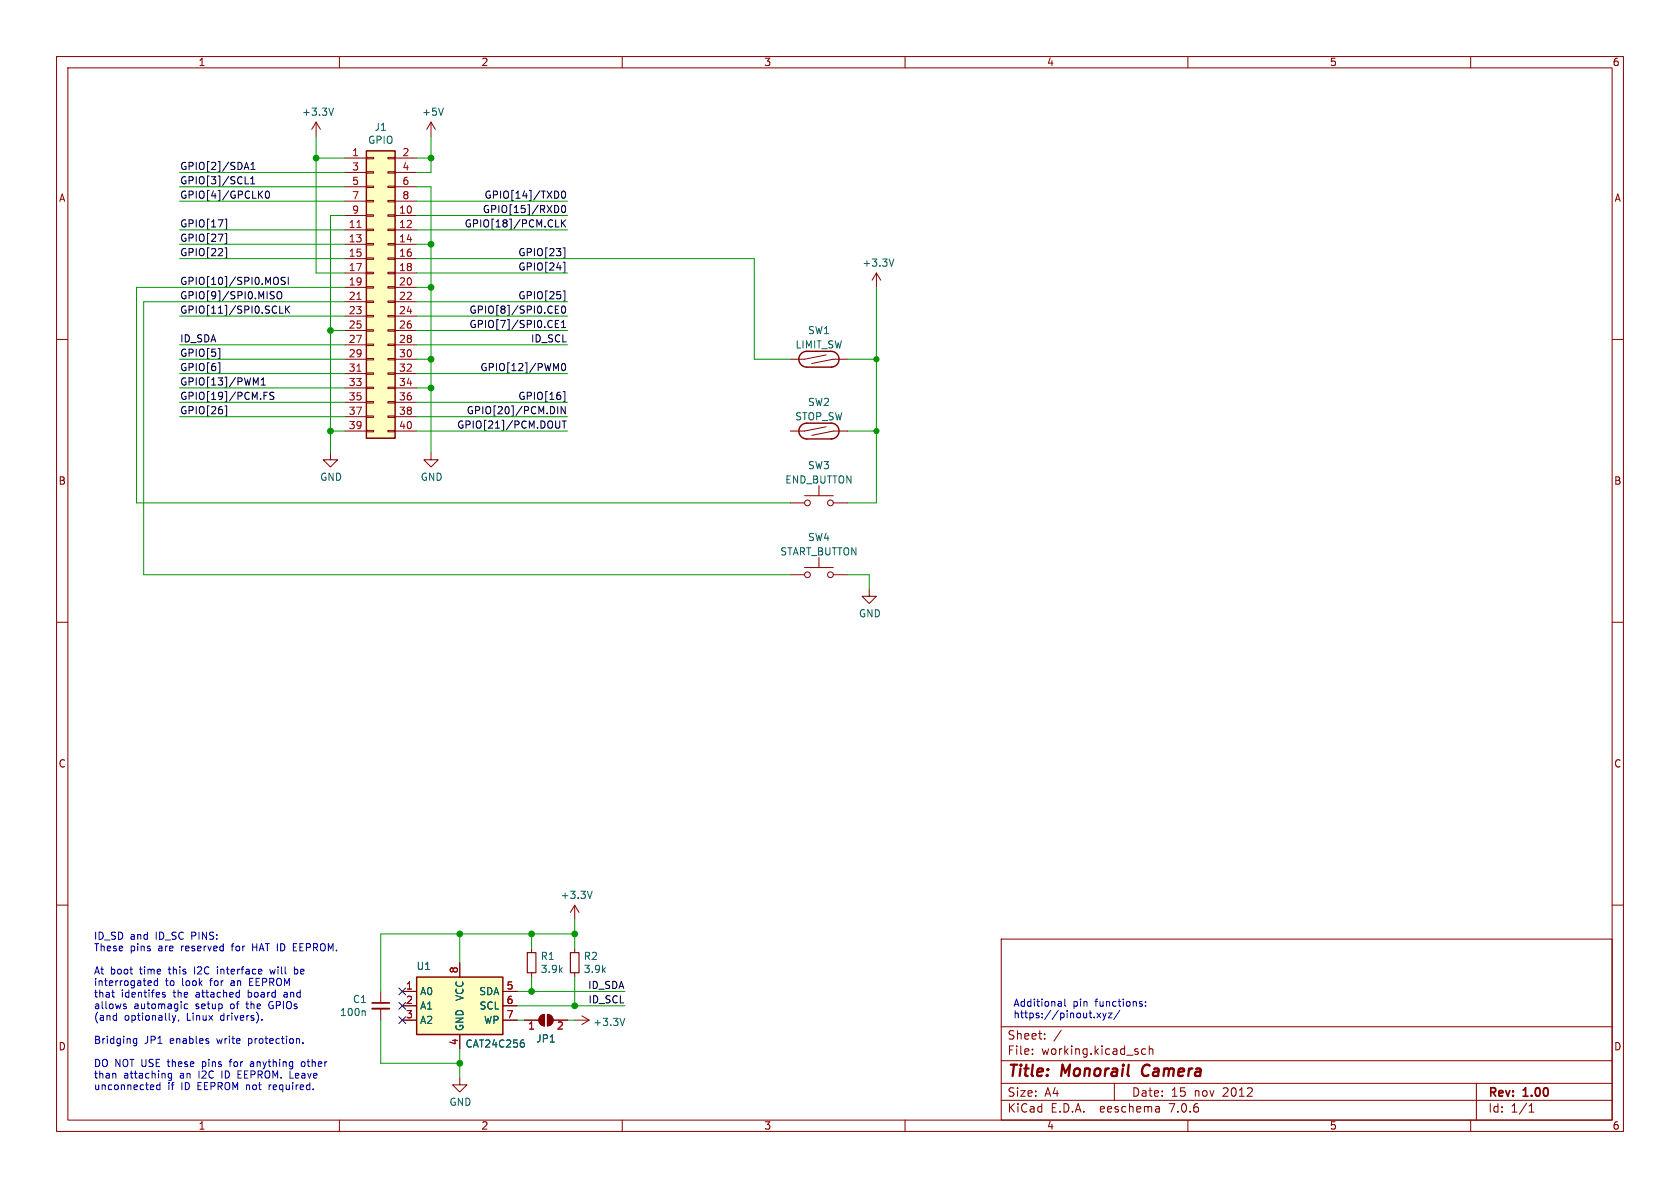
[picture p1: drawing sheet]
(kicad_sch (version 20211123) (generator eeschema)

 (paper "A4")

 (title_block
  (title "Monorail Camera")
  (date "15 nov 2012")
  (rev "1.00"))

 (lib_symbols
  (symbol "Connector_Generic:Conn_02x20_Odd_Even" (pin_names (offset 1.016) hide) (in_bom yes) (on_board yes)
   (property "Reference" "J" (id 0) (at 1.27 25.4 0) (effects (font (size 1.27 1.27))))
   (property "Value" "Conn_02x20_Odd_Even" (id 1) (at 1.27 -27.94 0) (effects (font (size 1.27 1.27))))
   (property "Footprint" "" (id 2) (at 0 0 0) (effects (font (size 1.27 1.27)) hide))
   (property "Datasheet" "~" (id 3) (at 0 0 0) (effects (font (size 1.27 1.27)) hide))
   (symbol "Conn_02x20_Odd_Even_1_1"
    (rectangle (start -1.27 -25.273) (end 0 -25.527) (stroke (width 0.1524) (type default) (color 0 0 0 0)) (fill (type none)))
    (rectangle (start -1.27 -22.733) (end 0 -22.987) (stroke (width 0.1524) (type default) (color 0 0 0 0)) (fill (type none)))
    (rectangle (start -1.27 -20.193) (end 0 -20.447) (stroke (width 0.1524) (type default) (color 0 0 0 0)) (fill (type none)))
    (rectangle (start -1.27 -17.653) (end 0 -17.907) (stroke (width 0.1524) (type default) (color 0 0 0 0)) (fill (type none)))
    (rectangle (start -1.27 -15.113) (end 0 -15.367) (stroke (width 0.1524) (type default) (color 0 0 0 0)) (fill (type none)))
    (rectangle (start -1.27 -12.573) (end 0 -12.827) (stroke (width 0.1524) (type default) (color 0 0 0 0)) (fill (type none)))
    (rectangle (start -1.27 -10.033) (end 0 -10.287) (stroke (width 0.1524) (type default) (color 0 0 0 0)) (fill (type none)))
    (rectangle (start -1.27 -7.493) (end 0 -7.747) (stroke (width 0.1524) (type default) (color 0 0 0 0)) (fill (type none)))
    (rectangle (start -1.27 -4.953) (end 0 -5.207) (stroke (width 0.1524) (type default) (color 0 0 0 0)) (fill (type none)))
    (rectangle (start -1.27 -2.413) (end 0 -2.667) (stroke (width 0.1524) (type default) (color 0 0 0 0)) (fill (type none)))
    (rectangle (start -1.27 0.127) (end 0 -0.127) (stroke (width 0.1524) (type default) (color 0 0 0 0)) (fill (type none)))
    (rectangle (start -1.27 2.667) (end 0 2.413) (stroke (width 0.1524) (type default) (color 0 0 0 0)) (fill (type none)))
    (rectangle (start -1.27 5.207) (end 0 4.953) (stroke (width 0.1524) (type default) (color 0 0 0 0)) (fill (type none)))
    (rectangle (start -1.27 7.747) (end 0 7.493) (stroke (width 0.1524) (type default) (color 0 0 0 0)) (fill (type none)))
    (rectangle (start -1.27 10.287) (end 0 10.033) (stroke (width 0.1524) (type default) (color 0 0 0 0)) (fill (type none)))
    (rectangle (start -1.27 12.827) (end 0 12.573) (stroke (width 0.1524) (type default) (color 0 0 0 0)) (fill (type none)))
    (rectangle (start -1.27 15.367) (end 0 15.113) (stroke (width 0.1524) (type default) (color 0 0 0 0)) (fill (type none)))
    (rectangle (start -1.27 17.907) (end 0 17.653) (stroke (width 0.1524) (type default) (color 0 0 0 0)) (fill (type none)))
    (rectangle (start -1.27 20.447) (end 0 20.193) (stroke (width 0.1524) (type default) (color 0 0 0 0)) (fill (type none)))
    (rectangle (start -1.27 22.987) (end 0 22.733) (stroke (width 0.1524) (type default) (color 0 0 0 0)) (fill (type none)))
    (rectangle (start -1.27 24.13) (end 3.81 -26.67) (stroke (width 0.254) (type default) (color 0 0 0 0)) (fill (type background)))
    (rectangle (start 3.81 -25.273) (end 2.54 -25.527) (stroke (width 0.1524) (type default) (color 0 0 0 0)) (fill (type none)))
    (rectangle (start 3.81 -22.733) (end 2.54 -22.987) (stroke (width 0.1524) (type default) (color 0 0 0 0)) (fill (type none)))
    (rectangle (start 3.81 -20.193) (end 2.54 -20.447) (stroke (width 0.1524) (type default) (color 0 0 0 0)) (fill (type none)))
    (rectangle (start 3.81 -17.653) (end 2.54 -17.907) (stroke (width 0.1524) (type default) (color 0 0 0 0)) (fill (type none)))
    (rectangle (start 3.81 -15.113) (end 2.54 -15.367) (stroke (width 0.1524) (type default) (color 0 0 0 0)) (fill (type none)))
    (rectangle (start 3.81 -12.573) (end 2.54 -12.827) (stroke (width 0.1524) (type default) (color 0 0 0 0)) (fill (type none)))
    (rectangle (start 3.81 -10.033) (end 2.54 -10.287) (stroke (width 0.1524) (type default) (color 0 0 0 0)) (fill (type none)))
    (rectangle (start 3.81 -7.493) (end 2.54 -7.747) (stroke (width 0.1524) (type default) (color 0 0 0 0)) (fill (type none)))
    (rectangle (start 3.81 -4.953) (end 2.54 -5.207) (stroke (width 0.1524) (type default) (color 0 0 0 0)) (fill (type none)))
    (rectangle (start 3.81 -2.413) (end 2.54 -2.667) (stroke (width 0.1524) (type default) (color 0 0 0 0)) (fill (type none)))
    (rectangle (start 3.81 0.127) (end 2.54 -0.127) (stroke (width 0.1524) (type default) (color 0 0 0 0)) (fill (type none)))
    (rectangle (start 3.81 2.667) (end 2.54 2.413) (stroke (width 0.1524) (type default) (color 0 0 0 0)) (fill (type none)))
    (rectangle (start 3.81 5.207) (end 2.54 4.953) (stroke (width 0.1524) (type default) (color 0 0 0 0)) (fill (type none)))
    (rectangle (start 3.81 7.747) (end 2.54 7.493) (stroke (width 0.1524) (type default) (color 0 0 0 0)) (fill (type none)))
    (rectangle (start 3.81 10.287) (end 2.54 10.033) (stroke (width 0.1524) (type default) (color 0 0 0 0)) (fill (type none)))
    (rectangle (start 3.81 12.827) (end 2.54 12.573) (stroke (width 0.1524) (type default) (color 0 0 0 0)) (fill (type none)))
    (rectangle (start 3.81 15.367) (end 2.54 15.113) (stroke (width 0.1524) (type default) (color 0 0 0 0)) (fill (type none)))
    (rectangle (start 3.81 17.907) (end 2.54 17.653) (stroke (width 0.1524) (type default) (color 0 0 0 0)) (fill (type none)))
    (rectangle (start 3.81 20.447) (end 2.54 20.193) (stroke (width 0.1524) (type default) (color 0 0 0 0)) (fill (type none)))
    (rectangle (start 3.81 22.987) (end 2.54 22.733) (stroke (width 0.1524) (type default) (color 0 0 0 0)) (fill (type none)))
    (pin passive line (at -5.08 22.86 0) (length 3.81) (name "Pin_1" (effects (font (size 1.27 1.27)))) (number "1" (effects (font (size 1.27 1.27)))))
    (pin passive line (at 7.62 12.7 180) (length 3.81) (name "Pin_10" (effects (font (size 1.27 1.27)))) (number "10" (effects (font (size 1.27 1.27)))))
    (pin passive line (at -5.08 10.16 0) (length 3.81) (name "Pin_11" (effects (font (size 1.27 1.27)))) (number "11" (effects (font (size 1.27 1.27)))))
    (pin passive line (at 7.62 10.16 180) (length 3.81) (name "Pin_12" (effects (font (size 1.27 1.27)))) (number "12" (effects (font (size 1.27 1.27)))))
    (pin passive line (at -5.08 7.62 0) (length 3.81) (name "Pin_13" (effects (font (size 1.27 1.27)))) (number "13" (effects (font (size 1.27 1.27)))))
    (pin passive line (at 7.62 7.62 180) (length 3.81) (name "Pin_14" (effects (font (size 1.27 1.27)))) (number "14" (effects (font (size 1.27 1.27)))))
    (pin passive line (at -5.08 5.08 0) (length 3.81) (name "Pin_15" (effects (font (size 1.27 1.27)))) (number "15" (effects (font (size 1.27 1.27)))))
    (pin passive line (at 7.62 5.08 180) (length 3.81) (name "Pin_16" (effects (font (size 1.27 1.27)))) (number "16" (effects (font (size 1.27 1.27)))))
    (pin passive line (at -5.08 2.54 0) (length 3.81) (name "Pin_17" (effects (font (size 1.27 1.27)))) (number "17" (effects (font (size 1.27 1.27)))))
    (pin passive line (at 7.62 2.54 180) (length 3.81) (name "Pin_18" (effects (font (size 1.27 1.27)))) (number "18" (effects (font (size 1.27 1.27)))))
    (pin passive line (at -5.08 0 0) (length 3.81) (name "Pin_19" (effects (font (size 1.27 1.27)))) (number "19" (effects (font (size 1.27 1.27)))))
    (pin passive line (at 7.62 22.86 180) (length 3.81) (name "Pin_2" (effects (font (size 1.27 1.27)))) (number "2" (effects (font (size 1.27 1.27)))))
    (pin passive line (at 7.62 0 180) (length 3.81) (name "Pin_20" (effects (font (size 1.27 1.27)))) (number "20" (effects (font (size 1.27 1.27)))))
    (pin passive line (at -5.08 -2.54 0) (length 3.81) (name "Pin_21" (effects (font (size 1.27 1.27)))) (number "21" (effects (font (size 1.27 1.27)))))
    (pin passive line (at 7.62 -2.54 180) (length 3.81) (name "Pin_22" (effects (font (size 1.27 1.27)))) (number "22" (effects (font (size 1.27 1.27)))))
    (pin passive line (at -5.08 -5.08 0) (length 3.81) (name "Pin_23" (effects (font (size 1.27 1.27)))) (number "23" (effects (font (size 1.27 1.27)))))
    (pin passive line (at 7.62 -5.08 180) (length 3.81) (name "Pin_24" (effects (font (size 1.27 1.27)))) (number "24" (effects (font (size 1.27 1.27)))))
    (pin passive line (at -5.08 -7.62 0) (length 3.81) (name "Pin_25" (effects (font (size 1.27 1.27)))) (number "25" (effects (font (size 1.27 1.27)))))
    (pin passive line (at 7.62 -7.62 180) (length 3.81) (name "Pin_26" (effects (font (size 1.27 1.27)))) (number "26" (effects (font (size 1.27 1.27)))))
    (pin passive line (at -5.08 -10.16 0) (length 3.81) (name "Pin_27" (effects (font (size 1.27 1.27)))) (number "27" (effects (font (size 1.27 1.27)))))
    (pin passive line (at 7.62 -10.16 180) (length 3.81) (name "Pin_28" (effects (font (size 1.27 1.27)))) (number "28" (effects (font (size 1.27 1.27)))))
    (pin passive line (at -5.08 -12.7 0) (length 3.81) (name "Pin_29" (effects (font (size 1.27 1.27)))) (number "29" (effects (font (size 1.27 1.27)))))
    (pin passive line (at -5.08 20.32 0) (length 3.81) (name "Pin_3" (effects (font (size 1.27 1.27)))) (number "3" (effects (font (size 1.27 1.27)))))
    (pin passive line (at 7.62 -12.7 180) (length 3.81) (name "Pin_30" (effects (font (size 1.27 1.27)))) (number "30" (effects (font (size 1.27 1.27)))))
    (pin passive line (at -5.08 -15.24 0) (length 3.81) (name "Pin_31" (effects (font (size 1.27 1.27)))) (number "31" (effects (font (size 1.27 1.27)))))
    (pin passive line (at 7.62 -15.24 180) (length 3.81) (name "Pin_32" (effects (font (size 1.27 1.27)))) (number "32" (effects (font (size 1.27 1.27)))))
    (pin passive line (at -5.08 -17.78 0) (length 3.81) (name "Pin_33" (effects (font (size 1.27 1.27)))) (number "33" (effects (font (size 1.27 1.27)))))
    (pin passive line (at 7.62 -17.78 180) (length 3.81) (name "Pin_34" (effects (font (size 1.27 1.27)))) (number "34" (effects (font (size 1.27 1.27)))))
    (pin passive line (at -5.08 -20.32 0) (length 3.81) (name "Pin_35" (effects (font (size 1.27 1.27)))) (number "35" (effects (font (size 1.27 1.27)))))
    (pin passive line (at 7.62 -20.32 180) (length 3.81) (name "Pin_36" (effects (font (size 1.27 1.27)))) (number "36" (effects (font (size 1.27 1.27)))))
    (pin passive line (at -5.08 -22.86 0) (length 3.81) (name "Pin_37" (effects (font (size 1.27 1.27)))) (number "37" (effects (font (size 1.27 1.27)))))
    (pin passive line (at 7.62 -22.86 180) (length 3.81) (name "Pin_38" (effects (font (size 1.27 1.27)))) (number "38" (effects (font (size 1.27 1.27)))))
    (pin passive line (at -5.08 -25.4 0) (length 3.81) (name "Pin_39" (effects (font (size 1.27 1.27)))) (number "39" (effects (font (size 1.27 1.27)))))
    (pin passive line (at 7.62 20.32 180) (length 3.81) (name "Pin_4" (effects (font (size 1.27 1.27)))) (number "4" (effects (font (size 1.27 1.27)))))
    (pin passive line (at 7.62 -25.4 180) (length 3.81) (name "Pin_40" (effects (font (size 1.27 1.27)))) (number "40" (effects (font (size 1.27 1.27)))))
    (pin passive line (at -5.08 17.78 0) (length 3.81) (name "Pin_5" (effects (font (size 1.27 1.27)))) (number "5" (effects (font (size 1.27 1.27)))))
    (pin passive line (at 7.62 17.78 180) (length 3.81) (name "Pin_6" (effects (font (size 1.27 1.27)))) (number "6" (effects (font (size 1.27 1.27)))))
    (pin passive line (at -5.08 15.24 0) (length 3.81) (name "Pin_7" (effects (font (size 1.27 1.27)))) (number "7" (effects (font (size 1.27 1.27)))))
    (pin passive line (at 7.62 15.24 180) (length 3.81) (name "Pin_8" (effects (font (size 1.27 1.27)))) (number "8" (effects (font (size 1.27 1.27)))))
    (pin passive line (at -5.08 12.7 0) (length 3.81) (name "Pin_9" (effects (font (size 1.27 1.27)))) (number "9" (effects (font (size 1.27 1.27)))))))
  (symbol "Device:C_Small" (pin_numbers hide) (pin_names (offset 0.254) hide) (in_bom yes) (on_board yes)
   (property "Reference" "C" (id 0) (at 0.254 1.778 0) (effects (font (size 1.27 1.27)) (justify left)))
   (property "Value" "C_Small" (id 1) (at 0.254 -2.032 0) (effects (font (size 1.27 1.27)) (justify left)))
   (property "Footprint" "" (id 2) (at 0 0 0) (effects (font (size 1.27 1.27)) hide))
   (property "Datasheet" "~" (id 3) (at 0 0 0) (effects (font (size 1.27 1.27)) hide))
   (symbol "C_Small_0_1"
    (polyline (pts (xy -1.524 -0.508) (xy 1.524 -0.508)) (stroke (width 0.3302) (type default) (color 0 0 0 0)) (fill (type none)))
    (polyline (pts (xy -1.524 0.508) (xy 1.524 0.508)) (stroke (width 0.3048) (type default) (color 0 0 0 0)) (fill (type none))))
   (symbol "C_Small_1_1"
    (pin passive line (at 0 2.54 270) (length 2.032) (name "~" (effects (font (size 1.27 1.27)))) (number "1" (effects (font (size 1.27 1.27)))))
    (pin passive line (at 0 -2.54 90) (length 2.032) (name "~" (effects (font (size 1.27 1.27)))) (number "2" (effects (font (size 1.27 1.27)))))))
  (symbol "Device:R_Small" (pin_numbers hide) (pin_names (offset 0.254) hide) (in_bom yes) (on_board yes)
   (property "Reference" "R" (id 0) (at 0.762 0.508 0) (effects (font (size 1.27 1.27)) (justify left)))
   (property "Value" "R_Small" (id 1) (at 0.762 -1.016 0) (effects (font (size 1.27 1.27)) (justify left)))
   (property "Footprint" "" (id 2) (at 0 0 0) (effects (font (size 1.27 1.27)) hide))
   (property "Datasheet" "~" (id 3) (at 0 0 0) (effects (font (size 1.27 1.27)) hide))
   (symbol "R_Small_0_1"
    (rectangle (start -0.762 1.778) (end 0.762 -1.778) (stroke (width 0.2032) (type default) (color 0 0 0 0)) (fill (type none))))
   (symbol "R_Small_1_1"
    (pin passive line (at 0 2.54 270) (length 0.762) (name "~" (effects (font (size 1.27 1.27)))) (number "1" (effects (font (size 1.27 1.27)))))
    (pin passive line (at 0 -2.54 90) (length 0.762) (name "~" (effects (font (size 1.27 1.27)))) (number "2" (effects (font (size 1.27 1.27)))))))
  (symbol "Jumper:SolderJumper_2_Open" (pin_names (offset 0) hide) (in_bom yes) (on_board yes)
   (property "Reference" "JP" (id 0) (at 0 2.032 0) (effects (font (size 1.27 1.27))))
   (property "Value" "SolderJumper_2_Open" (id 1) (at 0 -2.54 0) (effects (font (size 1.27 1.27))))
   (property "Footprint" "" (id 2) (at 0 0 0) (effects (font (size 1.27 1.27)) hide))
   (property "Datasheet" "~" (id 3) (at 0 0 0) (effects (font (size 1.27 1.27)) hide))
   (symbol "SolderJumper_2_Open_0_1"
    (arc (start -0.254 1.016) (mid -1.27 0) (end -0.254 -1.016) (stroke (width 0) (type default) (color 0 0 0 0)) (fill (type none)))
    (arc (start -0.254 1.016) (mid -1.27 0) (end -0.254 -1.016) (stroke (width 0) (type default) (color 0 0 0 0)) (fill (type outline)))
    (polyline (pts (xy -0.254 1.016) (xy -0.254 -1.016)) (stroke (width 0) (type default) (color 0 0 0 0)) (fill (type none)))
    (polyline (pts (xy 0.254 1.016) (xy 0.254 -1.016)) (stroke (width 0) (type default) (color 0 0 0 0)) (fill (type none)))
    (arc (start 0.254 -1.016) (mid 1.27 0) (end 0.254 1.016) (stroke (width 0) (type default) (color 0 0 0 0)) (fill (type none)))
    (arc (start 0.254 -1.016) (mid 1.27 0) (end 0.254 1.016) (stroke (width 0) (type default) (color 0 0 0 0)) (fill (type outline))))
   (symbol "SolderJumper_2_Open_1_1"
    (pin passive line (at -3.81 0 0) (length 2.54) (name "A" (effects (font (size 1.27 1.27)))) (number "1" (effects (font (size 1.27 1.27)))))
    (pin passive line (at 3.81 0 180) (length 2.54) (name "B" (effects (font (size 1.27 1.27)))) (number "2" (effects (font (size 1.27 1.27)))))))
  (symbol "Memory_EEPROM:CAT24C256" (in_bom yes) (on_board yes)
   (property "Reference" "U" (id 0) (at -6.35 6.35 0) (effects (font (size 1.27 1.27))))
   (property "Value" "CAT24C256" (id 1) (at 1.27 6.35 0) (effects (font (size 1.27 1.27)) (justify left)))
   (property "Footprint" "" (id 2) (at 0 0 0) (effects (font (size 1.27 1.27)) hide))
   (property "Datasheet" "https://www.onsemi.cn/PowerSolutions/document/CAT24C256-D.PDF" (id 3) (at 0 0 0) (effects (font (size 1.27 1.27)) hide))
   (symbol "CAT24C256_1_1"
    (rectangle (start -7.62 5.08) (end 7.62 -5.08) (stroke (width 0.254) (type default) (color 0 0 0 0)) (fill (type background)))
    (pin input line (at -10.16 2.54 0) (length 2.54) (name "A0" (effects (font (size 1.27 1.27)))) (number "1" (effects (font (size 1.27 1.27)))))
    (pin input line (at -10.16 0 0) (length 2.54) (name "A1" (effects (font (size 1.27 1.27)))) (number "2" (effects (font (size 1.27 1.27)))))
    (pin input line (at -10.16 -2.54 0) (length 2.54) (name "A2" (effects (font (size 1.27 1.27)))) (number "3" (effects (font (size 1.27 1.27)))))
    (pin power_in line (at 0 -7.62 90) (length 2.54) (name "GND" (effects (font (size 1.27 1.27)))) (number "4" (effects (font (size 1.27 1.27)))))
    (pin bidirectional line (at 10.16 2.54 180) (length 2.54) (name "SDA" (effects (font (size 1.27 1.27)))) (number "5" (effects (font (size 1.27 1.27)))))
    (pin input line (at 10.16 0 180) (length 2.54) (name "SCL" (effects (font (size 1.27 1.27)))) (number "6" (effects (font (size 1.27 1.27)))))
    (pin input line (at 10.16 -2.54 180) (length 2.54) (name "WP" (effects (font (size 1.27 1.27)))) (number "7" (effects (font (size 1.27 1.27)))))
    (pin power_in line (at 0 7.62 270) (length 2.54) (name "VCC" (effects (font (size 1.27 1.27)))) (number "8" (effects (font (size 1.27 1.27)))))))
  (symbol "Switch:SW_Push" (pin_numbers hide) (pin_names (offset 1.016) hide) (in_bom yes) (on_board yes)
   (property "Reference" "SW" (id 0) (at 1.27 2.54 0) (effects (font (size 1.27 1.27)) (justify left)))
   (property "Value" "SW_Push" (id 1) (at 0 -1.524 0) (effects (font (size 1.27 1.27))))
   (property "Footprint" "" (id 2) (at 0 5.08 0) (effects (font (size 1.27 1.27)) hide))
   (property "Datasheet" "~" (id 3) (at 0 5.08 0) (effects (font (size 1.27 1.27)) hide))
   (symbol "SW_Push_0_1"
    (circle (center -2.032 0) (radius 0.508) (stroke (width 0) (type default) (color 0 0 0 0)) (fill (type none)))
    (polyline (pts (xy 0 1.27) (xy 0 3.048)) (stroke (width 0) (type default) (color 0 0 0 0)) (fill (type none)))
    (polyline (pts (xy 2.54 1.27) (xy -2.54 1.27)) (stroke (width 0) (type default) (color 0 0 0 0)) (fill (type none)))
    (circle (center 2.032 0) (radius 0.508) (stroke (width 0) (type default) (color 0 0 0 0)) (fill (type none)))
    (pin passive line (at -5.08 0 0) (length 2.54) (name "1" (effects (font (size 1.27 1.27)))) (number "1" (effects (font (size 1.27 1.27)))))
    (pin passive line (at 5.08 0 180) (length 2.54) (name "2" (effects (font (size 1.27 1.27)))) (number "2" (effects (font (size 1.27 1.27)))))))
  (symbol "Switch:SW_Reed" (pin_numbers hide) (pin_names (offset 0) hide) (in_bom yes) (on_board yes)
   (property "Reference" "SW" (id 0) (at 0 2.54 0) (effects (font (size 1.27 1.27))))
   (property "Value" "SW_Reed" (id 1) (at 0 -2.54 0) (effects (font (size 1.27 1.27))))
   (property "Footprint" "" (id 2) (at 0 0 0) (effects (font (size 1.27 1.27)) hide))
   (property "Datasheet" "~" (id 3) (at 0 0 0) (effects (font (size 1.27 1.27)) hide))
   (symbol "SW_Reed_0_0"
    (arc (start -2.159 1.397) (mid -3.556 0) (end -2.159 -1.397) (stroke (width 0.254) (type default) (color 0 0 0 0)) (fill (type none)))
    (polyline (pts (xy -2.54 0) (xy 1.27 0.762)) (stroke (width 0) (type default) (color 0 0 0 0)) (fill (type none)))
    (polyline (pts (xy -2.159 -1.397) (xy 2.286 -1.397)) (stroke (width 0.254) (type default) (color 0 0 0 0)) (fill (type none)))
    (polyline (pts (xy 2.159 1.397) (xy -2.159 1.397)) (stroke (width 0.254) (type default) (color 0 0 0 0)) (fill (type none)))
    (polyline (pts (xy 2.54 0) (xy -1.27 -0.762)) (stroke (width 0) (type default) (color 0 0 0 0)) (fill (type none)))
    (arc (start 2.159 -1.397) (mid 3.556 0) (end 2.159 1.397) (stroke (width 0.254) (type default) (color 0 0 0 0)) (fill (type none))))
   (symbol "SW_Reed_1_1"
    (pin passive line (at -5.08 0 0) (length 2.54) (name "1" (effects (font (size 1.27 1.27)))) (number "1" (effects (font (size 1.27 1.27)))))
    (pin passive line (at 5.08 0 180) (length 2.54) (name "2" (effects (font (size 1.27 1.27)))) (number "2" (effects (font (size 1.27 1.27)))))))
  (symbol "power:+3.3V" (power) (pin_names (offset 0)) (in_bom yes) (on_board yes)
   (property "Reference" "#PWR" (id 0) (at 0 -3.81 0) (effects (font (size 1.27 1.27)) hide))
   (property "Value" "+3.3V" (id 1) (at 0 3.556 0) (effects (font (size 1.27 1.27))))
   (property "Footprint" "" (id 2) (at 0 0 0) (effects (font (size 1.27 1.27)) hide))
   (property "Datasheet" "" (id 3) (at 0 0 0) (effects (font (size 1.27 1.27)) hide))
   (symbol "+3.3V_0_1"
    (polyline (pts (xy -0.762 1.27) (xy 0 2.54)) (stroke (width 0) (type default) (color 0 0 0 0)) (fill (type none)))
    (polyline (pts (xy 0 0) (xy 0 2.54)) (stroke (width 0) (type default) (color 0 0 0 0)) (fill (type none)))
    (polyline (pts (xy 0 2.54) (xy 0.762 1.27)) (stroke (width 0) (type default) (color 0 0 0 0)) (fill (type none))))
   (symbol "+3.3V_1_1"
    (pin power_in line (at 0 0 90) (length 0) hide (name "+3V3" (effects (font (size 1.27 1.27)))) (number "1" (effects (font (size 1.27 1.27)))))))
  (symbol "power:+5V" (power) (pin_names (offset 0)) (in_bom yes) (on_board yes)
   (property "Reference" "#PWR" (id 0) (at 0 -3.81 0) (effects (font (size 1.27 1.27)) hide))
   (property "Value" "+5V" (id 1) (at 0 3.556 0) (effects (font (size 1.27 1.27))))
   (property "Footprint" "" (id 2) (at 0 0 0) (effects (font (size 1.27 1.27)) hide))
   (property "Datasheet" "" (id 3) (at 0 0 0) (effects (font (size 1.27 1.27)) hide))
   (symbol "+5V_0_1"
    (polyline (pts (xy -0.762 1.27) (xy 0 2.54)) (stroke (width 0) (type default) (color 0 0 0 0)) (fill (type none)))
    (polyline (pts (xy 0 0) (xy 0 2.54)) (stroke (width 0) (type default) (color 0 0 0 0)) (fill (type none)))
    (polyline (pts (xy 0 2.54) (xy 0.762 1.27)) (stroke (width 0) (type default) (color 0 0 0 0)) (fill (type none))))
   (symbol "+5V_1_1"
    (pin power_in line (at 0 0 90) (length 0) hide (name "+5V" (effects (font (size 1.27 1.27)))) (number "1" (effects (font (size 1.27 1.27)))))))
  (symbol "power:GND" (power) (pin_names (offset 0)) (in_bom yes) (on_board yes)
   (property "Reference" "#PWR" (id 0) (at 0 -6.35 0) (effects (font (size 1.27 1.27)) hide))
   (property "Value" "GND" (id 1) (at 0 -3.81 0) (effects (font (size 1.27 1.27))))
   (property "Footprint" "" (id 2) (at 0 0 0) (effects (font (size 1.27 1.27)) hide))
   (property "Datasheet" "" (id 3) (at 0 0 0) (effects (font (size 1.27 1.27)) hide))
   (symbol "GND_0_1"
    (polyline (pts (xy 0 0) (xy 0 -1.27) (xy 1.27 -1.27) (xy 0 -2.54) (xy -1.27 -1.27) (xy 0 -1.27)) (stroke (width 0) (type default) (color 0 0 0 0)) (fill (type none))))
   (symbol "GND_1_1"
    (pin power_in line (at 0 0 270) (length 0) hide (name "GND" (effects (font (size 1.27 1.27)))) (number "1" (effects (font (size 1.27 1.27))))))))

 (junction (at 93.98 175.26) (diameter 1.016) (color 0 0 0 0))
 (junction (at 76.2 27.94) (diameter 1.016) (color 0 0 0 0))
 (junction (at 81.28 187.96) (diameter 1.016) (color 0 0 0 0))
 (junction (at 76.2 43.18) (diameter 1.016) (color 0 0 0 0))
 (junction (at 81.28 165.1) (diameter 1.016) (color 0 0 0 0))
 (junction (at 154.94 63.5) (diameter 0) (color 0 0 0 0))
 (junction (at 101.6 165.1) (diameter 1.016) (color 0 0 0 0))
 (junction (at 58.42 76.2) (diameter 1.016) (color 0 0 0 0))
 (junction (at 58.42 58.42) (diameter 1.016) (color 0 0 0 0))
 (junction (at 76.2 68.58) (diameter 1.016) (color 0 0 0 0))
 (junction (at 76.2 63.5) (diameter 1.016) (color 0 0 0 0))
 (junction (at 154.94 76.2) (diameter 0) (color 0 0 0 0))
 (junction (at 76.2 50.8) (diameter 1.016) (color 0 0 0 0))
 (junction (at 101.6 177.8) (diameter 1.016) (color 0 0 0 0))
 (junction (at 55.88 27.94) (diameter 1.016) (color 0 0 0 0))
 (junction (at 93.98 165.1) (diameter 1.016) (color 0 0 0 0))

 (no_connect (at 71.12 175.26))
 (no_connect (at 71.12 177.8))
 (no_connect (at 71.12 180.34))

 (wire (pts (xy 149.86 63.5) (xy 154.94 63.5)) (stroke (width 0) (type default) (color 0 0 0 0)))
 (wire (pts (xy 58.42 58.42) (xy 58.42 76.2)) (stroke (width 0) (type solid) (color 0 0 0 0)))
 (wire (pts (xy 73.66 58.42) (xy 100.33 58.42)) (stroke (width 0) (type solid) (color 0 0 0 0)))
 (wire (pts (xy 60.96 40.64) (xy 31.75 40.64)) (stroke (width 0) (type solid) (color 0 0 0 0)))
 (wire (pts (xy 81.28 165.1) (xy 93.98 165.1)) (stroke (width 0) (type solid) (color 0 0 0 0)))
 (wire (pts (xy 101.6 165.1) (xy 93.98 165.1)) (stroke (width 0) (type solid) (color 0 0 0 0)))
 (wire (pts (xy 101.6 167.64) (xy 101.6 165.1)) (stroke (width 0) (type solid) (color 0 0 0 0)))
 (wire (pts (xy 76.2 33.02) (xy 76.2 43.18)) (stroke (width 0) (type solid) (color 0 0 0 0)))
 (wire (pts (xy 76.2 50.8) (xy 73.66 50.8)) (stroke (width 0) (type solid) (color 0 0 0 0)))
 (wire (pts (xy 76.2 63.5) (xy 76.2 68.58)) (stroke (width 0) (type solid) (color 0 0 0 0)))
 (wire (pts (xy 76.2 50.8) (xy 76.2 63.5)) (stroke (width 0) (type solid) (color 0 0 0 0)))
 (wire (pts (xy 73.66 35.56) (xy 100.33 35.56)) (stroke (width 0) (type solid) (color 0 0 0 0)))
 (wire (pts (xy 58.42 38.1) (xy 58.42 58.42)) (stroke (width 0) (type solid) (color 0 0 0 0)))
 (wire (pts (xy 91.44 175.26) (xy 93.98 175.26)) (stroke (width 0) (type solid) (color 0 0 0 0)))
 (wire (pts (xy 93.98 175.26) (xy 110.49 175.26)) (stroke (width 0) (type solid) (color 0 0 0 0)))
 (wire (pts (xy 149.86 76.2) (xy 154.94 76.2)) (stroke (width 0) (type default) (color 0 0 0 0)))
 (wire (pts (xy 58.42 38.1) (xy 60.96 38.1)) (stroke (width 0) (type solid) (color 0 0 0 0)))
 (wire (pts (xy 91.44 180.34) (xy 92.71 180.34)) (stroke (width 0) (type solid) (color 0 0 0 0)))
 (wire (pts (xy 100.33 180.34) (xy 101.6 180.34)) (stroke (width 0) (type solid) (color 0 0 0 0)))
 (wire (pts (xy 24.13 88.9) (xy 139.7 88.9)) (stroke (width 0) (type default) (color 0 0 0 0)))
 (wire (pts (xy 73.66 55.88) (xy 100.33 55.88)) (stroke (width 0) (type solid) (color 0 0 0 0)))
 (wire (pts (xy 60.96 60.96) (xy 31.75 60.96)) (stroke (width 0) (type solid) (color 0 0 0 0)))
 (wire (pts (xy 31.75 63.5) (xy 60.96 63.5)) (stroke (width 0) (type solid) (color 0 0 0 0)))
 (wire (pts (xy 25.4 101.6) (xy 139.7 101.6)) (stroke (width 0) (type default) (color 0 0 0 0)))
 (wire (pts (xy 58.42 58.42) (xy 60.96 58.42)) (stroke (width 0) (type solid) (color 0 0 0 0)))
 (wire (pts (xy 101.6 162.56) (xy 101.6 165.1)) (stroke (width 0) (type solid) (color 0 0 0 0)))
 (wire (pts (xy 73.66 45.72) (xy 133.35 45.72)) (stroke (width 0) (type solid) (color 0 0 0 0)))
 (wire (pts (xy 81.28 165.1) (xy 81.28 170.18)) (stroke (width 0) (type solid) (color 0 0 0 0)))
 (wire (pts (xy 133.35 63.5) (xy 139.7 63.5)) (stroke (width 0) (type default) (color 0 0 0 0)))
 (wire (pts (xy 73.66 76.2) (xy 100.33 76.2)) (stroke (width 0) (type solid) (color 0 0 0 0)))
 (wire (pts (xy 58.42 76.2) (xy 58.42 80.01)) (stroke (width 0) (type solid) (color 0 0 0 0)))
 (wire (pts (xy 31.75 43.18) (xy 60.96 43.18)) (stroke (width 0) (type solid) (color 0 0 0 0)))
 (wire (pts (xy 101.6 172.72) (xy 101.6 177.8)) (stroke (width 0) (type solid) (color 0 0 0 0)))
 (wire (pts (xy 55.88 24.13) (xy 55.88 27.94)) (stroke (width 0) (type solid) (color 0 0 0 0)))
 (wire (pts (xy 133.35 45.72) (xy 133.35 63.5)) (stroke (width 0) (type default) (color 0 0 0 0)))
 (wire (pts (xy 76.2 68.58) (xy 73.66 68.58)) (stroke (width 0) (type solid) (color 0 0 0 0)))
 (wire (pts (xy 31.75 33.02) (xy 60.96 33.02)) (stroke (width 0) (type solid) (color 0 0 0 0)))
 (wire (pts (xy 31.75 55.88) (xy 60.96 55.88)) (stroke (width 0) (type solid) (color 0 0 0 0)))
 (wire (pts (xy 55.88 48.26) (xy 60.96 48.26)) (stroke (width 0) (type solid) (color 0 0 0 0)))
 (wire (pts (xy 154.94 88.9) (xy 149.86 88.9)) (stroke (width 0) (type default) (color 0 0 0 0)))
 (wire (pts (xy 60.96 30.48) (xy 31.75 30.48)) (stroke (width 0) (type solid) (color 0 0 0 0)))
 (wire (pts (xy 76.2 27.94) (xy 76.2 30.48)) (stroke (width 0) (type solid) (color 0 0 0 0)))
 (wire (pts (xy 25.4 53.34) (xy 25.4 101.6)) (stroke (width 0) (type default) (color 0 0 0 0)))
 (wire (pts (xy 76.2 43.18) (xy 76.2 50.8)) (stroke (width 0) (type solid) (color 0 0 0 0)))
 (wire (pts (xy 73.66 40.64) (xy 100.33 40.64)) (stroke (width 0) (type solid) (color 0 0 0 0)))
 (wire (pts (xy 76.2 43.18) (xy 73.66 43.18)) (stroke (width 0) (type solid) (color 0 0 0 0)))
 (wire (pts (xy 76.2 24.13) (xy 76.2 27.94)) (stroke (width 0) (type solid) (color 0 0 0 0)))
 (wire (pts (xy 31.75 35.56) (xy 60.96 35.56)) (stroke (width 0) (type solid) (color 0 0 0 0)))
 (wire (pts (xy 93.98 165.1) (xy 93.98 167.64)) (stroke (width 0) (type solid) (color 0 0 0 0)))
 (wire (pts (xy 76.2 27.94) (xy 73.66 27.94)) (stroke (width 0) (type solid) (color 0 0 0 0)))
 (wire (pts (xy 55.88 27.94) (xy 55.88 48.26)) (stroke (width 0) (type solid) (color 0 0 0 0)))
 (wire (pts (xy 73.66 48.26) (xy 100.33 48.26)) (stroke (width 0) (type solid) (color 0 0 0 0)))
 (wire (pts (xy 73.66 38.1) (xy 100.33 38.1)) (stroke (width 0) (type solid) (color 0 0 0 0)))
 (wire (pts (xy 93.98 172.72) (xy 93.98 175.26)) (stroke (width 0) (type solid) (color 0 0 0 0)))
 (wire (pts (xy 91.44 177.8) (xy 101.6 177.8)) (stroke (width 0) (type solid) (color 0 0 0 0)))
 (wire (pts (xy 101.6 177.8) (xy 110.49 177.8)) (stroke (width 0) (type solid) (color 0 0 0 0)))
 (wire (pts (xy 154.94 63.5) (xy 154.94 76.2)) (stroke (width 0) (type default) (color 0 0 0 0)))
 (wire (pts (xy 31.75 45.72) (xy 60.96 45.72)) (stroke (width 0) (type solid) (color 0 0 0 0)))
 (wire (pts (xy 25.4 53.34) (xy 60.96 53.34)) (stroke (width 0) (type solid) (color 0 0 0 0)))
 (wire (pts (xy 24.13 50.8) (xy 24.13 88.9)) (stroke (width 0) (type default) (color 0 0 0 0)))
 (wire (pts (xy 31.75 66.04) (xy 60.96 66.04)) (stroke (width 0) (type solid) (color 0 0 0 0)))
 (wire (pts (xy 76.2 30.48) (xy 73.66 30.48)) (stroke (width 0) (type solid) (color 0 0 0 0)))
 (wire (pts (xy 154.94 76.2) (xy 154.94 88.9)) (stroke (width 0) (type default) (color 0 0 0 0)))
 (wire (pts (xy 31.75 71.12) (xy 60.96 71.12)) (stroke (width 0) (type solid) (color 0 0 0 0)))
 (wire (pts (xy 73.66 71.12) (xy 100.33 71.12)) (stroke (width 0) (type solid) (color 0 0 0 0)))
 (wire (pts (xy 73.66 66.04) (xy 100.33 66.04)) (stroke (width 0) (type solid) (color 0 0 0 0)))
 (wire (pts (xy 58.42 76.2) (xy 60.96 76.2)) (stroke (width 0) (type solid) (color 0 0 0 0)))
 (wire (pts (xy 73.66 73.66) (xy 100.33 73.66)) (stroke (width 0) (type solid) (color 0 0 0 0)))
 (wire (pts (xy 76.2 33.02) (xy 73.66 33.02)) (stroke (width 0) (type solid) (color 0 0 0 0)))
 (wire (pts (xy 31.75 73.66) (xy 60.96 73.66)) (stroke (width 0) (type solid) (color 0 0 0 0)))
 (wire (pts (xy 67.31 165.1) (xy 67.31 175.26)) (stroke (width 0) (type solid) (color 0 0 0 0)))
 (wire (pts (xy 67.31 180.34) (xy 67.31 187.96)) (stroke (width 0) (type solid) (color 0 0 0 0)))
 (wire (pts (xy 67.31 187.96) (xy 81.28 187.96)) (stroke (width 0) (type solid) (color 0 0 0 0)))
 (wire (pts (xy 81.28 165.1) (xy 67.31 165.1)) (stroke (width 0) (type solid) (color 0 0 0 0)))
 (wire (pts (xy 81.28 185.42) (xy 81.28 187.96)) (stroke (width 0) (type solid) (color 0 0 0 0)))
 (wire (pts (xy 81.28 187.96) (xy 81.28 190.5)) (stroke (width 0) (type solid) (color 0 0 0 0)))
 (wire (pts (xy 149.86 101.6) (xy 153.67 101.6)) (stroke (width 0) (type default) (color 0 0 0 0)))
 (wire (pts (xy 76.2 68.58) (xy 76.2 80.01)) (stroke (width 0) (type solid) (color 0 0 0 0)))
 (wire (pts (xy 73.66 53.34) (xy 100.33 53.34)) (stroke (width 0) (type solid) (color 0 0 0 0)))
 (wire (pts (xy 60.96 68.58) (xy 31.75 68.58)) (stroke (width 0) (type solid) (color 0 0 0 0)))
 (wire (pts (xy 76.2 63.5) (xy 73.66 63.5)) (stroke (width 0) (type solid) (color 0 0 0 0)))
 (wire (pts (xy 55.88 27.94) (xy 60.96 27.94)) (stroke (width 0) (type solid) (color 0 0 0 0)))
 (wire (pts (xy 154.94 50.8) (xy 154.94 63.5)) (stroke (width 0) (type default) (color 0 0 0 0)))
 (wire (pts (xy 24.13 50.8) (xy 60.96 50.8)) (stroke (width 0) (type solid) (color 0 0 0 0)))
 (wire (pts (xy 73.66 60.96) (xy 100.33 60.96)) (stroke (width 0) (type solid) (color 0 0 0 0)))
 (wire (pts (xy 153.67 101.6) (xy 153.67 104.14)) (stroke (width 0) (type default) (color 0 0 0 0)))

 (text "Additional pin functions:\nhttps://pinout.xyz/" (at 179.07 180.34 0) (effects (font (size 1.27 1.27)) (justify left bottom)))
 (text "ID_SD and ID_SC PINS:\nThese pins are reserved for HAT ID EEPROM.\n\nAt boot time this I2C interface will be\ninterrogated to look for an EEPROM\nthat identifes the attached board and\nallows automagic setup of the GPIOs\n(and optionally, Linux drivers).\n\nBridging JP1 enables write protection.\n\nDO NOT USE these pins for anything other\nthan attaching an I2C ID EEPROM. Leave\nunconnected if ID EEPROM not required." (at 16.51 193.04 0) (effects (font (size 1.27 1.27)) (justify left bottom)))

 (label "ID_SDA" (at 31.75 60.96 0) (effects (font (size 1.27 1.27)) (justify left bottom)))
 (label "GPIO[6]" (at 31.75 66.04 0) (effects (font (size 1.27 1.27)) (justify left bottom)))
 (label "ID_SDA" (at 110.49 175.26 180) (effects (font (size 1.27 1.27)) (justify right bottom)))
 (label "ID_SCL" (at 100.33 60.96 180) (effects (font (size 1.27 1.27)) (justify right bottom)))
 (label "GPIO[5]" (at 31.75 63.5 0) (effects (font (size 1.27 1.27)) (justify left bottom)))
 (label "GPIO[21]{slash}PCM.DOUT" (at 100.33 76.2 180) (effects (font (size 1.27 1.27)) (justify right bottom)))
 (label "GPIO[19]{slash}PCM.FS" (at 31.75 71.12 0) (effects (font (size 1.27 1.27)) (justify left bottom)))
 (label "GPIO[10]{slash}SPI0.MOSI" (at 31.75 50.8 0) (effects (font (size 1.27 1.27)) (justify left bottom)))
 (label "GPIO[9]{slash}SPI0.MISO" (at 31.75 53.34 0) (effects (font (size 1.27 1.27)) (justify left bottom)))
 (label "GPIO[23]" (at 100.33 45.72 180) (effects (font (size 1.27 1.27)) (justify right bottom)))
 (label "GPIO[4]{slash}GPCLK0" (at 31.75 35.56 0) (effects (font (size 1.27 1.27)) (justify left bottom)))
 (label "GPIO[27]" (at 31.75 43.18 0) (effects (font (size 1.27 1.27)) (justify left bottom)))
 (label "GPIO[26]" (at 31.75 73.66 0) (effects (font (size 1.27 1.27)) (justify left bottom)))
 (label "GPIO[14]{slash}TXD0" (at 100.33 35.56 180) (effects (font (size 1.27 1.27)) (justify right bottom)))
 (label "GPIO[8]{slash}SPI0.CE0" (at 100.33 55.88 180) (effects (font (size 1.27 1.27)) (justify right bottom)))
 (label "GPIO[15]{slash}RXD0" (at 100.33 38.1 180) (effects (font (size 1.27 1.27)) (justify right bottom)))
 (label "GPIO[16]" (at 100.33 71.12 180) (effects (font (size 1.27 1.27)) (justify right bottom)))
 (label "GPIO[22]" (at 31.75 45.72 0) (effects (font (size 1.27 1.27)) (justify left bottom)))
 (label "GPIO[2]{slash}SDA1" (at 31.75 30.48 0) (effects (font (size 1.27 1.27)) (justify left bottom)))
 (label "GPIO[17]" (at 31.75 40.64 0) (effects (font (size 1.27 1.27)) (justify left bottom)))
 (label "GPIO[25]" (at 100.33 53.34 180) (effects (font (size 1.27 1.27)) (justify right bottom)))
 (label "GPIO[3]{slash}SCL1" (at 31.75 33.02 0) (effects (font (size 1.27 1.27)) (justify left bottom)))
 (label "GPIO[18]{slash}PCM.CLK" (at 100.33 40.64 180) (effects (font (size 1.27 1.27)) (justify right bottom)))
 (label "GPIO[12]{slash}PWM0" (at 100.33 66.04 180) (effects (font (size 1.27 1.27)) (justify right bottom)))
 (label "GPIO[13]{slash}PWM1" (at 31.75 68.58 0) (effects (font (size 1.27 1.27)) (justify left bottom)))
 (label "GPIO[20]{slash}PCM.DIN" (at 100.33 73.66 180) (effects (font (size 1.27 1.27)) (justify right bottom)))
 (label "GPIO[24]" (at 100.33 48.26 180) (effects (font (size 1.27 1.27)) (justify right bottom)))
 (label "GPIO[7]{slash}SPI0.CE1" (at 100.33 58.42 180) (effects (font (size 1.27 1.27)) (justify right bottom)))
 (label "ID_SCL" (at 110.49 177.8 180) (effects (font (size 1.27 1.27)) (justify right bottom)))
 (label "GPIO[11]{slash}SPI0.SCLK" (at 31.75 55.88 0) (effects (font (size 1.27 1.27)) (justify left bottom)))

 (symbol (lib_id "power:+5V") (at 76.2 24.13 0) (unit 1) (in_bom yes) (on_board yes)
  (property "Reference" "#PWR01" (id 0) (at 76.2 27.94 0) (effects (font (size 1.27 1.27)) hide))
  (property "Value" "+5V" (id 1) (at 76.5683 19.8056 0))
  (property "Footprint" "" (id 2) (at 76.2 24.13 0))
  (property "Datasheet" "" (id 3) (at 76.2 24.13 0)) (pin "1"))

 (symbol (lib_id "power:+3.3V") (at 55.88 24.13 0) (unit 1) (in_bom yes) (on_board yes)
  (property "Reference" "#PWR04" (id 0) (at 55.88 27.94 0) (effects (font (size 1.27 1.27)) hide))
  (property "Value" "+3.3V" (id 1) (at 56.2483 19.8056 0))
  (property "Footprint" "" (id 2) (at 55.88 24.13 0))
  (property "Datasheet" "" (id 3) (at 55.88 24.13 0)) (pin "1"))

 (symbol (lib_id "power:GND") (at 76.2 80.01 0) (unit 1) (in_bom yes) (on_board yes)
  (property "Reference" "#PWR02" (id 0) (at 76.2 86.36 0) (effects (font (size 1.27 1.27)) hide))
  (property "Value" "GND" (id 1) (at 76.3143 84.3344 0))
  (property "Footprint" "" (id 2) (at 76.2 80.01 0))
  (property "Datasheet" "" (id 3) (at 76.2 80.01 0)) (pin "1"))

 (symbol (lib_id "power:GND") (at 58.42 80.01 0) (unit 1) (in_bom yes) (on_board yes)
  (property "Reference" "#PWR03" (id 0) (at 58.42 86.36 0) (effects (font (size 1.27 1.27)) hide))
  (property "Value" "GND" (id 1) (at 58.5343 84.3344 0))
  (property "Footprint" "" (id 2) (at 58.42 80.01 0))
  (property "Datasheet" "" (id 3) (at 58.42 80.01 0)) (pin "1"))

 (symbol (lib_id "Connector_Generic:Conn_02x20_Odd_Even") (at 66.04 50.8 0) (unit 1) (in_bom yes) (on_board yes)
  (property "Reference" "J1" (id 0) (at 67.31 22.4598 0))
  (property "Value" "GPIO" (id 1) (at 67.31 24.765 0))
  (property "Footprint" "Connector_PinSocket_2.54mm:PinSocket_2x20_P2.54mm_Vertical" (id 2) (at -57.15 74.93 0) (effects (font (size 1.27 1.27)) hide))
  (property "Datasheet" "" (id 3) (at -57.15 74.93 0) (effects (font (size 1.27 1.27)) hide)) (pin "1") (pin "10") (pin "11") (pin "12") (pin "13") (pin "14") (pin "15") (pin "16") (pin "17") (pin "18") (pin "19") (pin "2") (pin "20") (pin "21") (pin "22") (pin "23") (pin "24") (pin "25") (pin "26") (pin "27") (pin "28") (pin "29") (pin "3") (pin "30") (pin "31") (pin "32") (pin "33") (pin "34") (pin "35") (pin "36") (pin "37") (pin "38") (pin "39") (pin "4") (pin "40") (pin "5") (pin "6") (pin "7") (pin "8") (pin "9"))

 (symbol (lib_id "Device:C_Small") (at 67.31 177.8 0) (unit 1) (in_bom yes) (on_board yes)
  (property "Reference" "C1" (id 0) (at 64.9858 176.6506 0) (effects (font (size 1.27 1.27)) (justify right)))
  (property "Value" "100n" (id 1) (at 64.9858 178.9493 0) (effects (font (size 1.27 1.27)) (justify right)))
  (property "Footprint" "" (id 2) (at 67.31 177.8 0) (effects (font (size 1.27 1.27)) hide))
  (property "Datasheet" "~" (id 3) (at 67.31 177.8 0) (effects (font (size 1.27 1.27)) hide)) (pin "1") (pin "2"))

 (symbol (lib_id "Device:R_Small") (at 93.98 170.18 0) (unit 1) (in_bom yes) (on_board yes)
  (property "Reference" "R1" (id 0) (at 95.4786 169.037 0) (effects (font (size 1.27 1.27)) (justify left)))
  (property "Value" "3.9k" (id 1) (at 95.4787 171.3293 0) (effects (font (size 1.27 1.27)) (justify left)))
  (property "Footprint" "" (id 2) (at 93.98 170.18 0) (effects (font (size 1.27 1.27)) hide))
  (property "Datasheet" "~" (id 3) (at 93.98 170.18 0) (effects (font (size 1.27 1.27)) hide)) (pin "1") (pin "2"))

 (symbol (lib_id "Jumper:SolderJumper_2_Open") (at 96.52 180.34 0) (unit 1) (in_bom yes) (on_board yes)
  (property "Reference" "JP1" (id 0) (at 96.52 183.623 0))
  (property "Value" "ID_WP" (id 1) (at 96.52 177.546 0) (effects (font (size 1.27 1.27)) hide))
  (property "Footprint" "" (id 2) (at 96.52 180.34 0) (effects (font (size 1.27 1.27)) hide))
  (property "Datasheet" "~" (id 3) (at 96.52 180.34 0) (effects (font (size 1.27 1.27)) hide)) (pin "1") (pin "2"))

 (symbol (lib_id "Switch:SW_Reed") (at 144.78 76.2 0) (unit 1) (in_bom yes) (on_board yes) (fields_autoplaced)
  (property "Reference" "SW2" (id 0) (at 144.78 71.1032 0))
  (property "Value" "STOP_SW" (id 1) (at 144.78 73.6401 0))
  (property "Footprint" "" (id 2) (at 144.78 76.2 0) (effects (font (size 1.27 1.27)) hide))
  (property "Datasheet" "~" (id 3) (at 144.78 76.2 0) (effects (font (size 1.27 1.27)) hide)) (pin "1") (pin "2"))

 (symbol (lib_id "Device:R_Small") (at 101.6 170.18 0) (unit 1) (in_bom yes) (on_board yes)
  (property "Reference" "R2" (id 0) (at 103.0986 169.037 0) (effects (font (size 1.27 1.27)) (justify left)))
  (property "Value" "3.9k" (id 1) (at 103.0987 171.3293 0) (effects (font (size 1.27 1.27)) (justify left)))
  (property "Footprint" "" (id 2) (at 101.6 170.18 0) (effects (font (size 1.27 1.27)) hide))
  (property "Datasheet" "~" (id 3) (at 101.6 170.18 0) (effects (font (size 1.27 1.27)) hide)) (pin "1") (pin "2"))

 (symbol (lib_id "power:+3.3V") (at 101.6 162.56 0) (unit 1) (in_bom yes) (on_board yes)
  (property "Reference" "#PWR0101" (id 0) (at 101.6 166.37 0) (effects (font (size 1.27 1.27)) hide))
  (property "Value" "+3.3V" (id 1) (at 101.9683 158.2356 0))
  (property "Footprint" "" (id 2) (at 101.6 162.56 0) (effects (font (size 1.27 1.27)) hide))
  (property "Datasheet" "" (id 3) (at 101.6 162.56 0) (effects (font (size 1.27 1.27)) hide)) (pin "1"))

 (symbol (lib_id "Switch:SW_Reed") (at 144.78 63.5 0) (unit 1) (in_bom yes) (on_board yes) (fields_autoplaced)
  (property "Reference" "SW1" (id 0) (at 144.78 58.4032 0))
  (property "Value" "LIMIT_SW" (id 1) (at 144.78 60.9401 0))
  (property "Footprint" "" (id 2) (at 144.78 63.5 0) (effects (font (size 1.27 1.27)) hide))
  (property "Datasheet" "~" (id 3) (at 144.78 63.5 0) (effects (font (size 1.27 1.27)) hide)) (pin "1") (pin "2"))

 (symbol (lib_id "Memory_EEPROM:CAT24C256") (at 81.28 177.8 0) (unit 1) (in_bom yes) (on_board yes)
  (property "Reference" "U1" (id 0) (at 74.93 170.7958 0))
  (property "Value" "CAT24C256" (id 1) (at 87.63 184.5245 0))
  (property "Footprint" "" (id 2) (at 81.28 177.8 0) (effects (font (size 1.27 1.27)) hide))
  (property "Datasheet" "https://www.onsemi.cn/PowerSolutions/document/CAT24C256-D.PDF" (id 3) (at 81.28 177.8 0) (effects (font (size 1.27 1.27)) hide)) (pin "1") (pin "2") (pin "3") (pin "4") (pin "5") (pin "6") (pin "7") (pin "8"))

 (symbol (lib_id "Switch:SW_Push") (at 144.78 101.6 0) (unit 1) (in_bom yes) (on_board yes) (fields_autoplaced)
  (property "Reference" "SW4" (id 0) (at 144.78 94.9792 0))
  (property "Value" "START_BUTTON" (id 1) (at 144.78 97.5161 0))
  (property "Footprint" "" (id 2) (at 144.78 96.52 0) (effects (font (size 1.27 1.27)) hide))
  (property "Datasheet" "~" (id 3) (at 144.78 96.52 0) (effects (font (size 1.27 1.27)) hide)) (pin "1") (pin "2"))

 (symbol (lib_id "power:+3.3V") (at 154.94 50.8 0) (unit 1) (in_bom yes) (on_board yes)
  (property "Reference" "#PWR?" (id 0) (at 154.94 54.61 0) (effects (font (size 1.27 1.27)) hide))
  (property "Value" "+3.3V" (id 1) (at 155.3083 46.4756 0))
  (property "Footprint" "" (id 2) (at 154.94 50.8 0))
  (property "Datasheet" "" (id 3) (at 154.94 50.8 0)) (pin "1"))

 (symbol (lib_id "Switch:SW_Push") (at 144.78 88.9 0) (unit 1) (in_bom yes) (on_board yes) (fields_autoplaced)
  (property "Reference" "SW3" (id 0) (at 144.78 82.2792 0))
  (property "Value" "END_BUTTON" (id 1) (at 144.78 84.8161 0))
  (property "Footprint" "" (id 2) (at 144.78 83.82 0) (effects (font (size 1.27 1.27)) hide))
  (property "Datasheet" "~" (id 3) (at 144.78 83.82 0) (effects (font (size 1.27 1.27)) hide)) (pin "1") (pin "2"))

 (symbol (lib_id "power:GND") (at 81.28 190.5 0) (unit 1) (in_bom yes) (on_board yes)
  (property "Reference" "#PWR0102" (id 0) (at 81.28 196.85 0) (effects (font (size 1.27 1.27)) hide))
  (property "Value" "GND" (id 1) (at 81.3943 194.8244 0))
  (property "Footprint" "" (id 2) (at 81.28 190.5 0))
  (property "Datasheet" "" (id 3) (at 81.28 190.5 0)) (pin "1"))

 (symbol (lib_id "power:GND") (at 153.67 104.14 0) (unit 1) (in_bom yes) (on_board yes)
  (property "Reference" "#PWR?" (id 0) (at 153.67 110.49 0) (effects (font (size 1.27 1.27)) hide))
  (property "Value" "GND" (id 1) (at 153.7843 108.4644 0))
  (property "Footprint" "" (id 2) (at 153.67 104.14 0))
  (property "Datasheet" "" (id 3) (at 153.67 104.14 0)) (pin "1"))

 (symbol (lib_id "power:+3.3V") (at 101.6 180.34 270) (unit 1) (in_bom yes) (on_board yes)
  (property "Reference" "#PWR0103" (id 0) (at 97.79 180.34 0) (effects (font (size 1.27 1.27)) hide))
  (property "Value" "+3.3V" (id 1) (at 104.7751 180.7083 90) (effects (font (size 1.27 1.27)) (justify left)))
  (property "Footprint" "" (id 2) (at 101.6 180.34 0) (effects (font (size 1.27 1.27)) hide))
  (property "Datasheet" "" (id 3) (at 101.6 180.34 0) (effects (font (size 1.27 1.27)) hide)) (pin "1"))

 (sheet_instances (path "" (page "1")))

)
